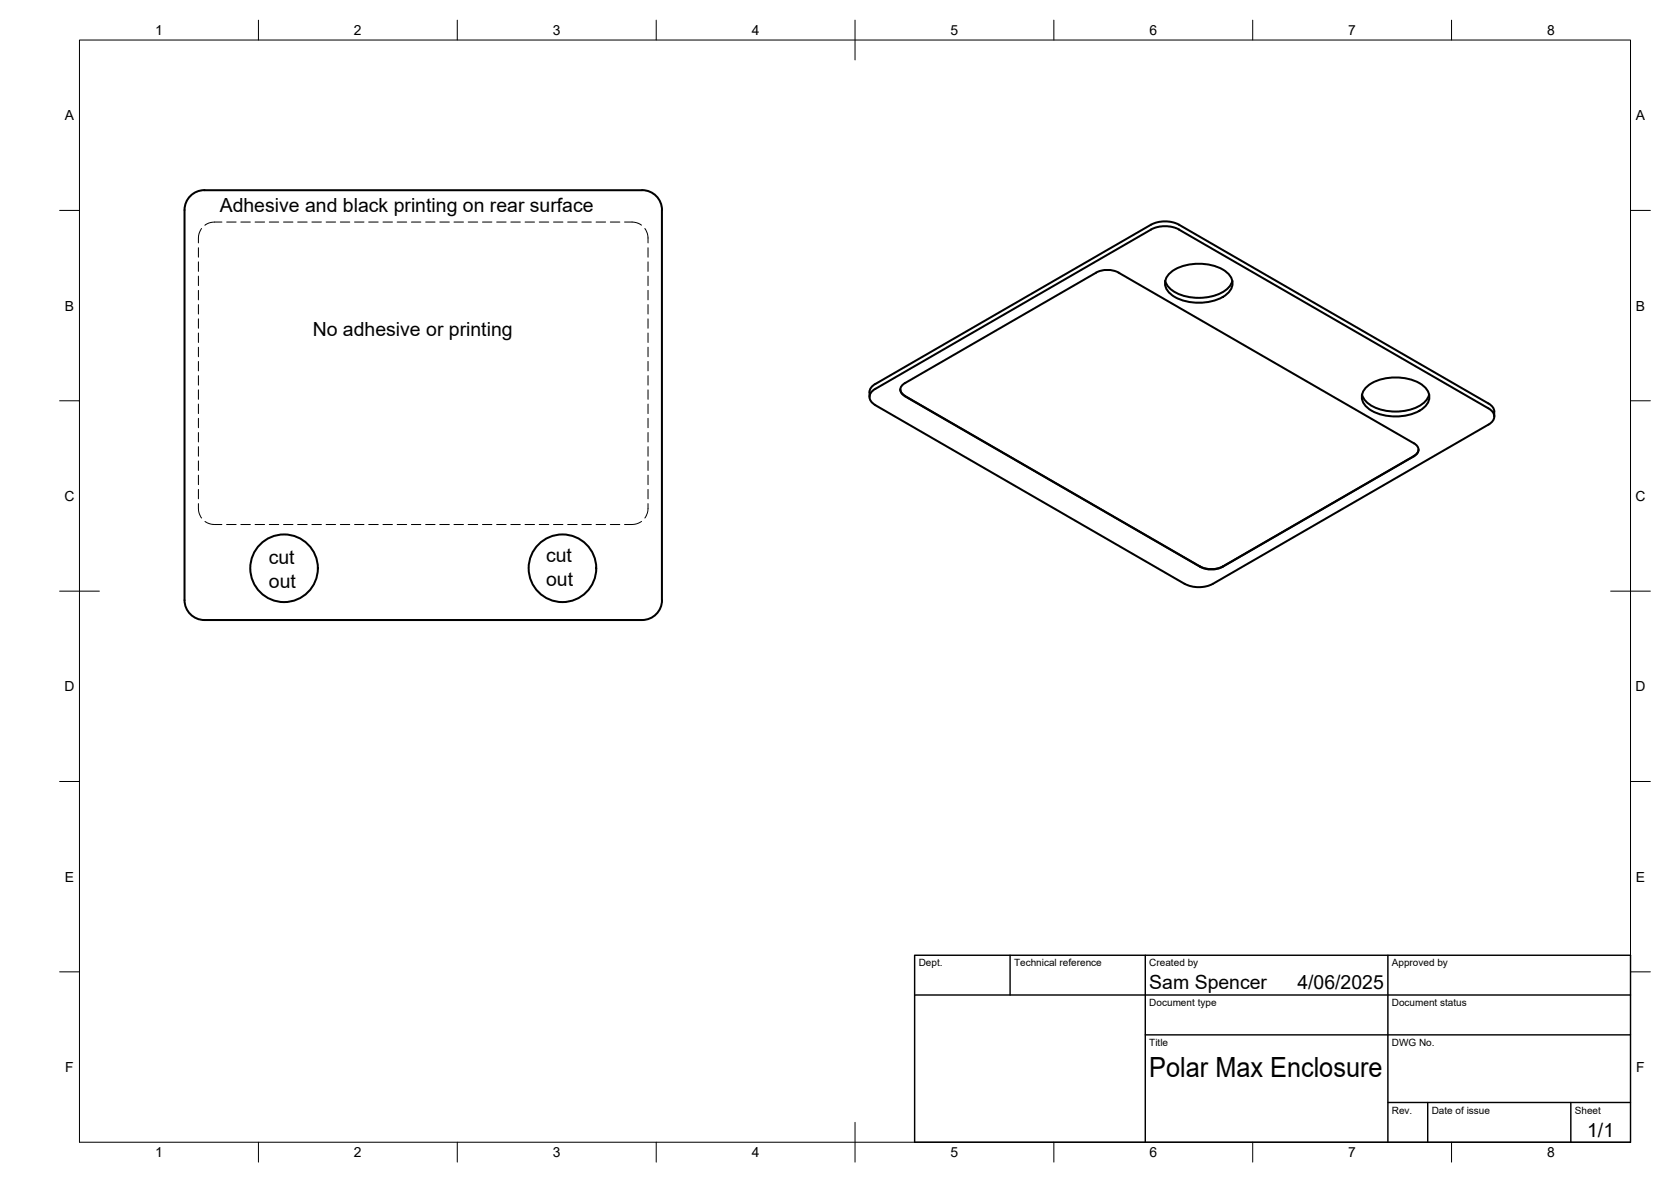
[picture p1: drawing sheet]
<svg xmlns="http://www.w3.org/2000/svg" width="420mm" height="297mm" viewBox="0 0 420 297" stroke-linecap="round" stroke-linejoin="round" font-family="sans-serif">
<!-- layer: Hidden -->
<g fill="none" stroke="#000" stroke-width=".25">
<path d="M50.7 57.4l-.4 .8a5.3 5.3 0 0 0-.4 2.9M55.8 55.8a6.2 6.2 0 0 0-4.1 .6l-.2 .2M57 55.8h2.4M60.6 55.8h2.3M64.1 55.8h2.4M67.7 55.8h2.4M71.3 55.8h2.4M74.8 55.8h2.4M78.4 55.8h2.4M82 55.8h2.4M85.6 55.8h2.3M89.2 55.8h2.3"/>
<path d="M92.7 55.8h2.4M96.3 55.8h2.4M99.9 55.8h2.4M103.4 55.8h2.4M107 55.8h2.4M110.6 55.8h2.4M114.2 55.8h2.3M117.7 55.8h2.4M121.3 55.8h2.4M124.9 55.8h2.4M128.4 55.8h2.4M132 55.8h2.4"/>
<path d="M135.6 55.8h2.4M139.2 55.8h2.3M142.7 55.8h2.4M146.3 55.8h2.4M149.9 55.8h2.4M153.5 55.8h2.4M157 55.8a6.2 6.2 0 0 1 4.1 .6l.2 .2M162.1 57.4l.5 .8a5.3 5.3 0 0 1 .3 2.9M49.9 62.3v2.3M49.9 65.8v2.4M49.9 69.4v2.4M49.9 73v2.4"/>
<path d="M49.9 76.5v2.4M162.9 62.3v2.3M162.9 65.8v2.4M162.9 69.4v2.4M162.9 73v2.4M162.9 76.5v2.4M49.9 80.1v2.4M49.9 83.7v2.4M49.9 87.3v2.3M49.9 90.8v2.4M49.9 94.4v2.4M49.9 98v2.4"/>
<path d="M162.9 80.1v2.4M162.9 83.7v2.4M162.9 87.3v2.3M162.9 90.8v2.4M162.9 94.4v2.4M162.9 98v2.4M49.9 101.5v2.4M49.9 105.1v2.4M49.9 108.7v2.4M49.9 112.3v2.3M49.9 115.8v2.4M49.9 119.4v2.4"/>
<path d="M162.9 101.5v2.4M162.9 105.1v2.4M162.9 108.7v2.4M162.9 112.3v2.3M162.9 115.8v2.4M162.9 119.4v2.4M49.9 126.6a4.8 4.8 0 0 0 .8 3.6M49.9 123v2.4M51.5 131l.7 .5a6.9 6.9 0 0 0 3.6 .3M57 131.8h2.4M60.6 131.8h2.3M64.1 131.8h2.4"/>
<path d="M67.7 131.8h2.4M71.3 131.8h2.4M74.8 131.8h2.4M78.4 131.8h2.4M82 131.8h2.4M85.6 131.8h2.3M89.2 131.8h2.3M92.7 131.8h2.4M96.3 131.8h2.4M99.9 131.8h2.4M103.4 131.8h2.4M107 131.8h2.4"/>
<path d="M110.6 131.8h2.4M114.2 131.8h2.3M117.7 131.8h2.4M121.3 131.8h2.4M124.9 131.8h2.4M128.4 131.8h2.4M132 131.8h2.4M135.6 131.8h2.4M139.2 131.8h2.3M142.7 131.8h2.4M146.3 131.8h2.4M149.9 131.8h2.4"/>
<path d="M153.5 131.8h2.4M161.3 131l-.7 .5a6.9 6.9 0 0 1-3.6 .3M162.9 126.6a4.8 4.8 0 0 1-.8 3.6M162.9 123v2.4"/>
</g>
<!-- layer: Visible -->
<g fill="none" stroke="#000" stroke-width=".51">
<path d="M47.6 49.6a5 5 0 0 1 3.8-1.8h110a5 5 0 0 1 5 5l.1 98a5 5 0 0 1-5.1 5h-110a5 5 0 0 1-5-5v-98a5 5 0 0 1 1.2-3.2zM293 70.6a6.8 6.8 0 0 0 6 4 11.2 11.2 0 0 0 10.2-2.6l.7-1.4M293.8 69a12 12 0 0 1 11.6-2.1 6.1 6.1 0 0 1 4.4 3.5 3.9 3.9 0 0 1-2.4 4.2 12.9 12.9 0 0 1-12.9-.6 3.3 3.3 0 0 1-.7-5zM218.6 98.5a2.42 2.42 0 0 1 1.5-2l69.3-40a7.8 7.8 0 0 1 7.1 0l77.7 44.9a2.73 2.73 0 0 1 1.5 3.3M218.6 98.5v1.3M220.1 97.7l69.3-40a7.7 7.7 0 0 1 7.1 0l77.8 44.9a2.15 2.15 0 0 1 1.4 2.1 2.15 2.15 0 0 1-1.5 2l-69.2 40a7.8 7.8 0 0 1-7.1 0l-77.8-44.9M220.1 97.7a2.16 2.16 0 0 0-1.5 2.1 2.16 2.16 0 0 0 1.5 2M226.4 97.9l.2 .7 .9 .9M227.5 96.3l48.1-27.8a6.1 6.1 0 0 1 5.7 0l74.2 42.9a1.74 1.74 0 0 1 1.2 1.6 1.74 1.74 0 0 1-1.2 1.7l-48.1 27.7a6.2 6.2 0 0 1-5.6 0l-74.3-42.8M227.5 99.5l74.3 42.9a6.2 6.2 0 0 0 5.6 0l48.1-27.8 1-.9 .2-.7M227.5 96.3a1.74 1.74 0 0 0-1.1 1.6 1.74 1.74 0 0 0 1.1 1.7M342.5 99.1a6.8 6.8 0 0 0 5.9 4.1 11.2 11.2 0 0 0 10.3-2.7l.6-1.4"/>
<path d="M343.3 97.6a12 12 0 0 1 11.6-2.2 6.1 6.1 0 0 1 4.4 3.6 3.9 3.9 0 0 1-2.4 4.2 12.9 12.9 0 0 1-12.9-.6 3.3 3.3 0 0 1-.7-5z"/>
<circle cx="71.4" cy="142.8" r="8.5"/>
<circle cx="141.4" cy="142.8" r="8.5"/>
</g>
<!-- layer: BORDER -->
<g fill="none" stroke="#000" stroke-width=".25">
<path d="M20 10.1h390v276.9h-390zM65 5.1v5M115 5.1v5M165 5.1v5M215 5.1v10M265 5.1v5M315 5.1v5M365 5.1v5M15 52.9h5M410 52.9h5M15 100.7h5M410 100.7h5"/>
<path d="M15 148.6h10M405 148.6h10M15 196.4h5M410 196.4h5M15 244.2h5M410 244.2h5M65 287v5M115 287v5M165 287v5M215 282.1v9.9M265 287v5M315 287v5"/>
<path d="M365 287v5"/>
</g>
<!-- layer: TITLEBLOCK -->
<path d="M230 240.1h180v46.9h-180zM230 250h180M254 240.1v9.9M288 240.1v46.9M349 240.1v46.9M288 260.1h122M349 277.1h61M359 277.1v9.9M395 277.1v9.9" fill="none" stroke="#000" stroke-width=".36"/>
<text font-size="7" x="289" y="270.6">Polar Max Enclosure</text>
<g font-size="4.9">
<text x="55.2" y="53.2">Adhesive and black printing on rear surface</text>
<text x="78.6" y="84.4">No adhesive or printing</text>
<text x="67.6" y="141.8">cut</text>
<text x="137.3" y="141.3">cut</text>
<text x="67.6" y="147.6">out</text>
<text x="137.3" y="147.2">out</text>
<text x="289" y="248.5">Sam Spencer</text>
<text x="326.2" y="248.5">4/06/2025</text>
<text x="399.1" y="285.7">1/1</text>
</g>
<g font-size="3.5">
<text x="39" y="8.8">1</text>
<text x="89" y="8.8">2</text>
<text x="139" y="8.8">3</text>
<text x="189" y="8.8">4</text>
<text x="239" y="8.8">5</text>
<text x="289" y="8.8">6</text>
<text x="339" y="8.8">7</text>
<text x="389" y="8.8">8</text>
<text x="16.3" y="30.2">A</text>
<text x="411.3" y="30.2">A</text>
<text x="16.3" y="78">B</text>
<text x="411.3" y="78">B</text>
<text x="16.2" y="125.9">C</text>
<text x="411.2" y="125.9">C</text>
<text x="16.2" y="173.7">D</text>
<text x="411.2" y="173.7">D</text>
<text x="16.3" y="221.6">E</text>
<text x="411.3" y="221.6">E</text>
<text x="16.4" y="269.4">F</text>
<text x="411.4" y="269.4">F</text>
<text x="39" y="290.8">1</text>
<text x="89" y="290.8">2</text>
<text x="139" y="290.8">3</text>
<text x="189" y="290.8">4</text>
<text x="239" y="290.8">5</text>
<text x="289" y="290.8">6</text>
<text x="339" y="290.8">7</text>
<text x="389" y="290.8">8</text>
</g>
<g font-size="2.5">
<text x="231" y="242.9">Dept.</text>
<text x="255" y="242.9">Technical reference</text>
<text x="289" y="242.9">Created by</text>
<text x="350" y="242.9">Approved by</text>
<text x="289" y="252.8">Document type</text>
<text x="350" y="252.8">Document status</text>
<text x="289" y="262.9">Title</text>
<text x="350" y="262.9">DWG No.</text>
<text x="350" y="279.9">Rev.</text>
<text x="360" y="279.9">Date of issue</text>
<text x="396" y="279.9">Sheet</text>
</g>
</svg>
